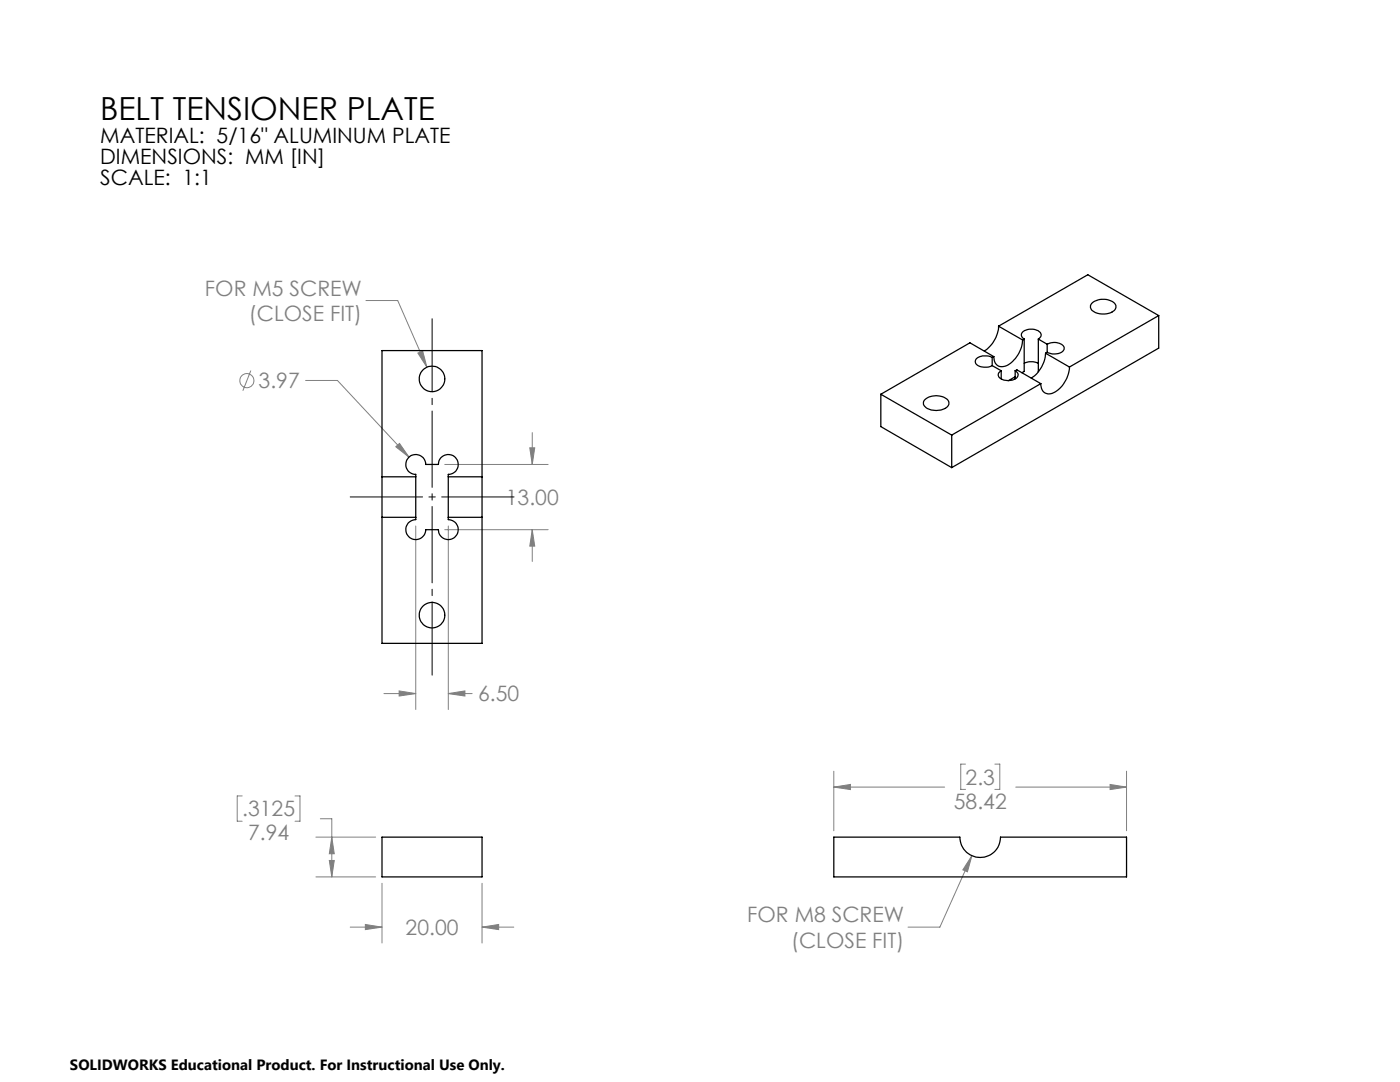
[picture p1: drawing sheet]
<svg xmlns="http://www.w3.org/2000/svg" width="279mm" height="216mm" viewBox="0 0 279 216" stroke-linecap="round" stroke-linejoin="round" font-family="sans-serif">
<g fill="none" stroke="#808080" stroke-width=".2">
<path d="M73 60h6.4l5.8 13.3M50.1 73.9l-1.6 4.1M61 75.9h6.3l14.3 15.3M83.4 70.4l.9-.4 .9 3.3zM79 89.1l.7-.6 1.9 2.7zM88.8 92.7h20.6M105.7 89.4h1l-.5 3.3zM106.2 86.3v6.4M83 105v36.6M88.8 105.7h20.6M89.5 105v36.6M106.2 105.7l.5 3.3h-1z"/>
<path d="M106.2 105.7v6.3M76.6 138.4h6.4M79.7 137.9l3.3 .5-3.3 .5zM89.5 138.4l3.3-.5v1zM89.5 138.4h4.7M48.3 158.8h-1v5.1h1M58.9 158.8h1v5.1h-1M166.4 157.1l3.3-.6v1.1zM166.4 153.9v11.9M166.4 157.1h22.1M192.7 152.5h-1v5h1M198.5 152.5h1v5h-1"/>
<path d="M202.7 157.1h22.1M221.5 156.5l3.3 .6-3.3 .5zM224.8 153.9v11.9M63 167h12M63 175h12M63.9 163.4h2.3v11.6M65.7 171.7h1l-.5 3.3zM66.2 167l.5 3.4h-1zM76.2 176.2v12M96.2 176.2v12M194 170.7l-.9 3.3-.9-.4zM194 170.7l-6.4 14.3h-6.4"/>
<path d="M69.9 185h6.3M72.9 184.5l3.3 .5-3.3 .5zM96.2 185l3.3-.5v1zM96.2 185h6.4"/>
<circle cx="49.3" cy="76" r="1.41"/>
</g>
<path d="M69.9 99.2h32.7" fill="none" stroke="#000" stroke-width=".2" stroke-dasharray="15.2 1.3 1.3 1.3" stroke-dashoffset=".8"/>
<path d="M86.2 63.6v71.1" fill="none" stroke="#000" stroke-width=".2" stroke-dasharray="15.2 1.3 1.3 1.3" stroke-dashoffset=".6"/>
<path d="M72.9 184.5l3.3 .5-3.3 .5zM96.2 185l3.3-.5v1zM66.2 167l.5 3.4h-1zM65.7 171.7h1l-.5 3.3zM83.4 70.4l1.8 2.9-.9-3.3zM79 89.1l2.6 2.1-1.9-2.7zM79.7 137.9l3.3 .5-3.3 .5zM89.5 138.4l3.3-.5v1zM105.7 89.4h1l-.5 3.3zM106.2 105.7l.5 3.3h-1zM166.4 157.1l3.3-.6v1.1zM221.5 156.5l3.3 .6-3.3 .5zM194 170.7l-1.8 2.9 .9 .4z" fill="#808080"/>
<g fill="none" stroke="#000" stroke-width=".25">
<path d="M175.8 78.7v6.4l14.1 8.2M175.8 78.7l14.1 8.1M184.6 79.7a3.5 3.5 0 0 1 4.7 .3 1.32 1.32 0 0 1-1.2 1.7 3.1 3.1 0 0 1-3.8-1.1l.1-.6zM198 71.3a2.64 2.64 0 0 0-3.3 .5 1.11 1.11 0 0 0 1.2 1.4 3 3 0 0 0 2.1-.2M198 73l1.8 1M198 71.3v1.7M198.3 71.2l-4.7-2.8-17.8 10.3M198.3 71.2l-.3 .1M199.3 65.1a6.3 6.3 0 0 1-2.9 4.9M199.3 65.1l4.8 2.7M199.8 74a.91 .91 0 0 0-.6 1 .91 .91 0 0 0 .9 .7 2.65 2.65 0 0 0 3-.6l.1-.5-.6-.6M199.8 74v1.6"/>
<path d="M202.6 74l.4-.2 4.7 2.8M202.6 74v1.6M202.6 75.2l-1.3 .8M204.1 67.8a5.9 5.9 0 0 1-3.8 5.3 1.67 1.67 0 0 1-2-1.9M204.4 67.7a.92 .92 0 0 1-.6-1 .92 .92 0 0 1 .9-.8 2.39 2.39 0 0 1 3.1 .8l-.1 .5-.5 .5M204.4 72.5a3.3 3.3 0 0 1 2.8 0M204.4 67.7l-.3 .1M204.4 67.7v6.4l-.5 .3M207.2 67.7l1.8 1M207.2 67.7l.1 6.5M207.7 76.6l-17.8 10.2M208.7 70.5a6.4 6.4 0 0 1-2.9 5"/>
<path d="M208.7 70.5l4.7 2.7M209 68.7a2.56 2.56 0 0 1 3.4 .6 1.44 1.44 0 0 1-1.8 1.3h-.6l-1-.3M209 70.3l-.3 .2M209 68.7v1.6M213.4 73.2a5.9 5.9 0 0 1-3.7 5.4 1.68 1.68 0 0 1-2-2M217.9 60.5a3.4 3.4 0 0 1 4.7 .3 1.32 1.32 0 0 1-1.2 1.7 3.3 3.3 0 0 1-3.7-.9l-.1-.6zM231.2 63v6.5l-41.3 23.8M231.2 63l-17.8 10.2M231.2 63l-14.1-8.2-17.8 10.3M76.2 95.1v8.1M76.2 95.1v-25.1h20v25.1M76.2 95.1h6.8"/>
<path d="M83 95.1v-.4a1.98 1.98 0 0 1-2-2 1.98 1.98 0 0 1 2-2 1.98 1.98 0 0 1 1.9 2h2.6a1.98 1.98 0 0 1 2-2 1.98 1.98 0 0 1 2 2 1.98 1.98 0 0 1-2 2v.4M83 95.1v8.1M89.5 95.1v8.1M89.5 95.1h6.7M96.2 95.1v8.1M189.9 86.8v6.5M76.2 103.2v25.2h20v-25.2M76.2 103.2h6.8M83 103.2v.5a1.98 1.98 0 0 0-2 2 1.98 1.98 0 0 0 1.9 1.9 1.98 1.98 0 0 0 2-1.9h2.6a1.98 1.98 0 0 0 2 1.9 1.98 1.98 0 0 0 2-1.9 1.98 1.98 0 0 0-2-2v-.5M89.5 103.2h6.7M76.2 167h20v8h-20zM166.4 167h25.2a4.1 4.1 0 0 0 4 4.1 4.1 4.1 0 0 0 4.1-4.1h25.1v8h-58.4z"/>
<circle cx="86.2" cy="75.6" r="2.54"/>
<circle cx="86.2" cy="122.7" r="2.54"/>
</g>
<text font-size="6.3" x="20" y="23.9">BELT TENSIONER PLATE</text>
<g font-size="4.2">
<text x="20" y="28.5">MATERIAL: 5/16&quot; ALUMINUM PLATE</text>
<text x="20" y="32.7">DIMENSIONS: MM [IN]</text>
<text x="20" y="36.9">SCALE: 1:1</text>
</g>
<g font-size="4.2" fill="#808080">
<text x="40.9" y="59">FOR M5 SCREW</text>
<text x="49.7" y="64.1">(CLOSE FIT)</text>
<text x="51.6" y="77.5">3.97</text>
<text x="101" y="100.8">13.00</text>
<text x="95.4" y="140">6.50</text>
<text x="190.4" y="161.3">58.42</text>
<text x="192.7" y="156.6">2.3</text>
<text x="48.3" y="162.9">.3125</text>
<text x="49.5" y="167.7">7.94</text>
<text x="149.1" y="184">FOR M8 SCREW</text>
<text x="81" y="186.6">20.00</text>
<text x="157.9" y="189.1">(CLOSE FIT)</text>
</g>
<text font-size="3" x="14" y="213.5">SOLIDWORKS Educational Product. For Instructional Use Only.</text>
</svg>
